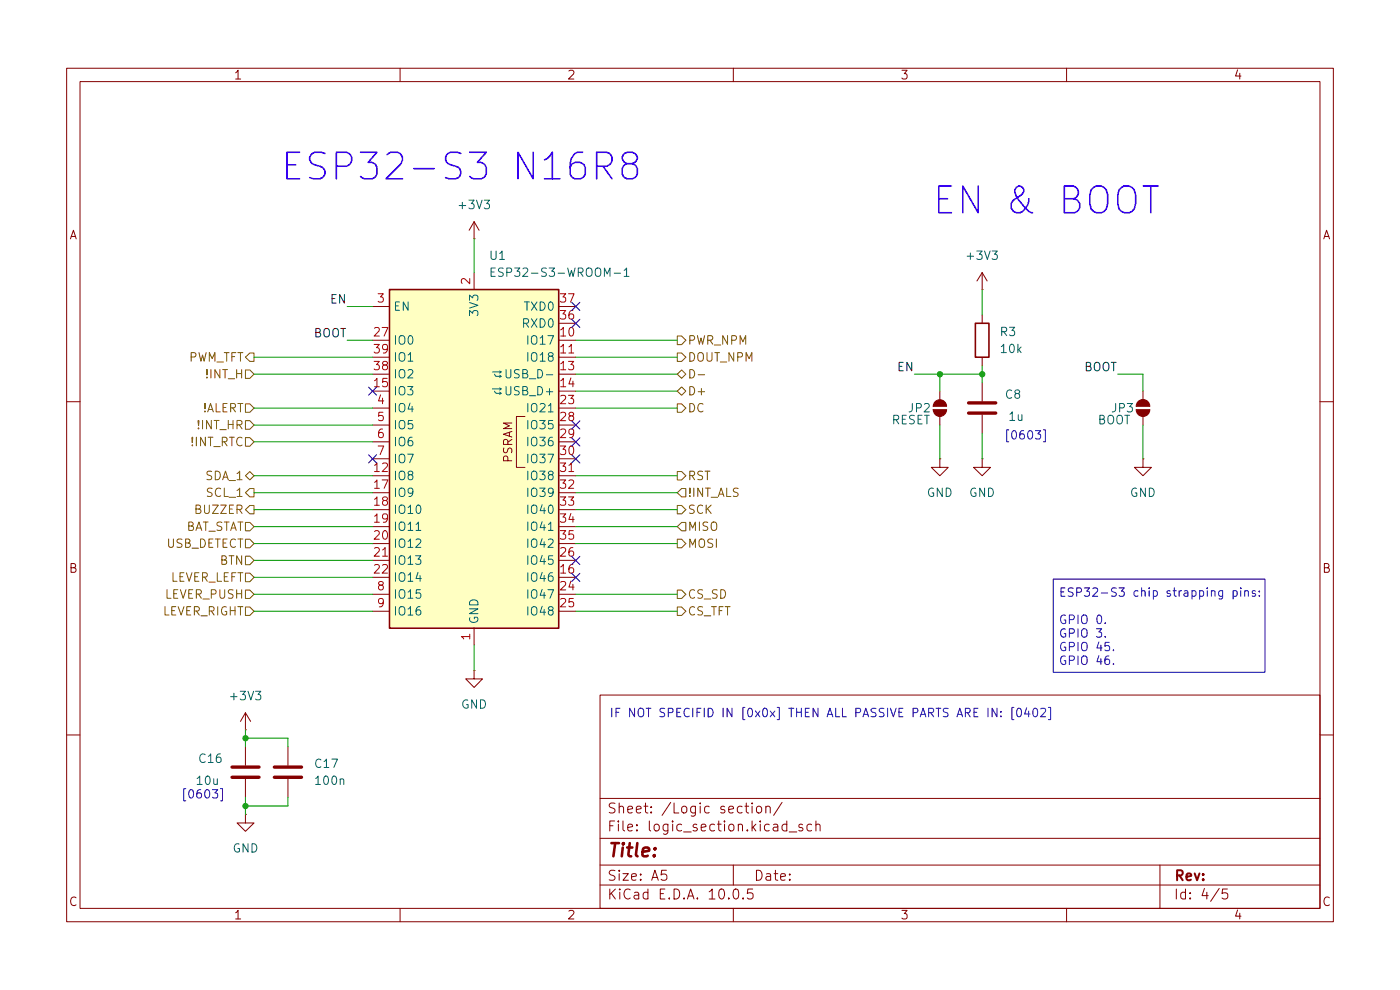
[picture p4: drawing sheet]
(kicad_sch
 (version 20260306)
 (generator "eeschema")
 (generator_version "10.0")
 (paper "A5")
 (lib_symbols
  (symbol "Device:C"
   (pin_numbers (hide yes))
   (pin_names
    (offset 0.254)) (exclude_from_sim no) (in_bom yes) (on_board yes)
   (in_pos_files yes)
   (duplicate_pin_numbers_are_jumpers no)
   (property "Reference" "C" (at 0.635 2.54 0) (show_name no) (do_not_autoplace no) (effects (font (size 1.27 1.27)) (justify left)))
   (property "Value" "C" (at 0.635 -2.54 0) (show_name no) (do_not_autoplace no) (effects (font (size 1.27 1.27)) (justify left)))
   (property "Footprint" "" (at 0.9652 -3.81 0) (show_name no) (do_not_autoplace no) (hide yes) (effects (font (size 1.27 1.27))))
   (property "Datasheet" "" (at 0 0 0) (show_name no) (do_not_autoplace no) (hide yes) (effects (font (size 1.27 1.27))))
   (property "Description" "Unpolarized capacitor" (at 0 0 0) (show_name no) (do_not_autoplace no) (hide yes) (effects (font (size 1.27 1.27))))
   (symbol "C_0_1"
    (polyline (pts (xy -2.032 0.762) (xy 2.032 0.762)) (stroke (width 0.508) (type default)) (fill (type none)))
    (polyline (pts (xy -2.032 -0.762) (xy 2.032 -0.762)) (stroke (width 0.508) (type default)) (fill (type none))))
   (symbol "C_1_1"
    (pin passive line (at 0 3.81 270) (length 2.794) (name "" (effects (font (size 1.27 1.27)))) (number "1" (effects (font (size 1.27 1.27)))))
    (pin passive line (at 0 -3.81 90) (length 2.794) (name "" (effects (font (size 1.27 1.27)))) (number "2" (effects (font (size 1.27 1.27))))))
   (embedded_fonts no))
  (symbol "Device:R"
   (pin_numbers (hide yes))
   (pin_names
    (offset 0)) (exclude_from_sim no) (in_bom yes) (on_board yes)
   (in_pos_files yes)
   (duplicate_pin_numbers_are_jumpers no)
   (property "Reference" "R" (at 2.032 0 90) (show_name no) (do_not_autoplace no) (effects (font (size 1.27 1.27))))
   (property "Value" "R" (at 0 0 90) (show_name no) (do_not_autoplace no) (effects (font (size 1.27 1.27))))
   (property "Footprint" "" (at -1.778 0 90) (show_name no) (do_not_autoplace no) (hide yes) (effects (font (size 1.27 1.27))))
   (property "Datasheet" "" (at 0 0 0) (show_name no) (do_not_autoplace no) (hide yes) (effects (font (size 1.27 1.27))))
   (property "Description" "Resistor" (at 0 0 0) (show_name no) (do_not_autoplace no) (hide yes) (effects (font (size 1.27 1.27))))
   (symbol "R_0_1"
    (rectangle (start -1.016 -2.54) (end 1.016 2.54) (stroke (width 0.254) (type default)) (fill (type none))))
   (symbol "R_1_1"
    (pin passive line (at 0 3.81 270) (length 1.27) (name "" (effects (font (size 1.27 1.27)))) (number "1" (effects (font (size 1.27 1.27)))))
    (pin passive line (at 0 -3.81 90) (length 1.27) (name "" (effects (font (size 1.27 1.27)))) (number "2" (effects (font (size 1.27 1.27))))))
   (embedded_fonts no))
  (symbol "Jumper:SolderJumper_2_Open"
   (pin_numbers (hide yes))
   (pin_names
    (offset 0) (hide yes)) (exclude_from_sim no) (in_bom no) (on_board yes)
   (in_pos_files yes)
   (duplicate_pin_numbers_are_jumpers no)
   (property "Reference" "JP2" (at 0 6.35 0) (show_name no) (do_not_autoplace no) (effects (font (size 1.27 1.27))))
   (property "Value" "RESET" (at 0 3.81 0) (show_name no) (do_not_autoplace no) (effects (font (size 1.27 1.27))))
   (property "Footprint" "Jumper:SolderJumper-2_P1.3mm_Open_TrianglePad1.0x1.5mm" (at 0 0 0) (show_name no) (do_not_autoplace no) (hide yes) (effects (font (size 1.27 1.27))))
   (property "Datasheet" "" (at 0 -7.62 0) (show_name no) (do_not_autoplace no) (hide yes) (effects (font (size 1.27 1.27))))
   (property "Description" "Solder Jumper, 2-pole, open" (at 0 -5.08 0) (show_name no) (do_not_autoplace no) (hide yes) (effects (font (size 1.27 1.27))))
   (symbol "SolderJumper_2_Open_0_1"
    (polyline (pts (xy -0.254 1.016) (xy -0.254 -1.016)) (stroke (width 0.1524) (type default)) (fill (type none)))
    (arc (start -0.254 -1.016) (mid -1.2656 0) (end -0.254 1.016) (stroke (width 0.1524) (type default)) (fill (type outline)))
    (arc (start 0.254 1.016) (mid 1.2656 0) (end 0.254 -1.016) (stroke (width 0.1524) (type default)) (fill (type outline)))
    (polyline (pts (xy 0.254 1.016) (xy 0.254 -1.016)) (stroke (width 0.1524) (type default)) (fill (type none))))
   (symbol "SolderJumper_2_Open_1_1"
    (pin passive line (at -2.54 0 0) (length 1.27) (name "A" (effects (font (size 1.27 1.27)))) (number "1" (effects (font (size 1.27 1.27)))))
    (pin passive line (at 2.54 0 180) (length 1.27) (name "B" (effects (font (size 1.27 1.27)))) (number "2" (effects (font (size 1.27 1.27))))))
   (embedded_fonts no))
  (symbol "RF_Module:ESP32-S3-WROOM-1" (exclude_from_sim no) (in_bom yes) (on_board yes)
   (in_pos_files yes)
   (duplicate_pin_numbers_are_jumpers no)
   (property "Reference" "U" (at -12.7 26.67 0) (show_name no) (do_not_autoplace no) (effects (font (size 1.27 1.27))))
   (property "Value" "ESP32-S3-WROOM-1" (at 12.7 26.67 0) (show_name no) (do_not_autoplace no) (effects (font (size 1.27 1.27))))
   (property "Footprint" "RF_Module:ESP32-S3-WROOM-1" (at 0 2.54 0) (show_name no) (do_not_autoplace no) (hide yes) (effects (font (size 1.27 1.27))))
   (property "Datasheet" "https://www.espressif.com/sites/default/files/documentation/esp32-s3-wroom-1_wroom-1u_datasheet_en.pdf" (at 0 0 0) (show_name no) (do_not_autoplace no) (hide yes) (effects (font (size 1.27 1.27))))
   (property "Description" "RF Module, ESP32-S3 SoC, Wi-Fi 802.11b/g/n, Bluetooth, BLE, 32-bit, 3.3V, onboard antenna, SMD" (at 0 0 0) (show_name no) (do_not_autoplace no) (hide yes) (effects (font (size 1.27 1.27))))
   (symbol "ESP32-S3-WROOM-1_0_0"
    (rectangle (start -12.7 25.4) (end 12.7 -25.4) (stroke (width 0.254) (type default)) (fill (type background)))
    (text "PSRAM" (at 5.08 2.54 900) (effects (font (size 1.27 1.27)))))
   (symbol "ESP32-S3-WROOM-1_0_1"
    (polyline (pts (xy 7.62 -1.27) (xy 6.35 -1.27) (xy 6.35 6.35) (xy 7.62 6.35)) (stroke (width 0) (type default)) (fill (type none))))
   (symbol "ESP32-S3-WROOM-1_1_1"
    (pin power_in line (at 0 -27.94 90) (length 2.54) (name "GND" (effects (font (size 1.27 1.27)))) (number "1" (effects (font (size 1.27 1.27)))))
    (pin power_in line (at 0 27.94 270) (length 2.54) (name "3V3" (effects (font (size 1.27 1.27)))) (number "2" (effects (font (size 1.27 1.27)))))
    (pin input line (at -15.24 22.86 0) (length 2.54) (name "EN" (effects (font (size 1.27 1.27)))) (number "3" (effects (font (size 1.27 1.27)))))
    (pin bidirectional line (at -15.24 7.62 0) (length 2.54) (name "IO4" (effects (font (size 1.27 1.27)))) (number "4" (effects (font (size 1.27 1.27)))))
    (pin bidirectional line (at -15.24 5.08 0) (length 2.54) (name "IO5" (effects (font (size 1.27 1.27)))) (number "5" (effects (font (size 1.27 1.27)))))
    (pin bidirectional line (at -15.24 2.54 0) (length 2.54) (name "IO6" (effects (font (size 1.27 1.27)))) (number "6" (effects (font (size 1.27 1.27)))))
    (pin bidirectional line (at -15.24 0 0) (length 2.54) (name "IO7" (effects (font (size 1.27 1.27)))) (number "7" (effects (font (size 1.27 1.27)))))
    (pin bidirectional line (at -15.24 -20.32 0) (length 2.54) (name "IO15" (effects (font (size 1.27 1.27)))) (number "8" (effects (font (size 1.27 1.27)))))
    (pin bidirectional line (at -15.24 -22.86 0) (length 2.54) (name "IO16" (effects (font (size 1.27 1.27)))) (number "9" (effects (font (size 1.27 1.27)))))
    (pin bidirectional line (at 15.24 17.78 180) (length 2.54) (name "IO17" (effects (font (size 1.27 1.27)))) (number "10" (effects (font (size 1.27 1.27)))))
    (pin bidirectional line (at 15.24 15.24 180) (length 2.54) (name "IO18" (effects (font (size 1.27 1.27)))) (number "11" (effects (font (size 1.27 1.27)))))
    (pin bidirectional line (at -15.24 -2.54 0) (length 2.54) (name "IO8" (effects (font (size 1.27 1.27)))) (number "12" (effects (font (size 1.27 1.27)))))
    (pin bidirectional line (at 15.24 12.7 180) (length 2.54) (name "USB_D-" (effects (font (size 1.27 1.27)))) (number "13" (effects (font (size 1.27 1.27))))
    (alternate "IO19" bidirectional line))
    (pin bidirectional line (at 15.24 10.16 180) (length 2.54) (name "USB_D+" (effects (font (size 1.27 1.27)))) (number "14" (effects (font (size 1.27 1.27))))
    (alternate "IO20" bidirectional line))
    (pin bidirectional line (at -15.24 10.16 0) (length 2.54) (name "IO3" (effects (font (size 1.27 1.27)))) (number "15" (effects (font (size 1.27 1.27)))))
    (pin bidirectional line (at 15.24 -17.78 180) (length 2.54) (name "IO46" (effects (font (size 1.27 1.27)))) (number "16" (effects (font (size 1.27 1.27)))))
    (pin bidirectional line (at -15.24 -5.08 0) (length 2.54) (name "IO9" (effects (font (size 1.27 1.27)))) (number "17" (effects (font (size 1.27 1.27)))))
    (pin bidirectional line (at -15.24 -7.62 0) (length 2.54) (name "IO10" (effects (font (size 1.27 1.27)))) (number "18" (effects (font (size 1.27 1.27)))))
    (pin bidirectional line (at -15.24 -10.16 0) (length 2.54) (name "IO11" (effects (font (size 1.27 1.27)))) (number "19" (effects (font (size 1.27 1.27)))))
    (pin bidirectional line (at -15.24 -12.7 0) (length 2.54) (name "IO12" (effects (font (size 1.27 1.27)))) (number "20" (effects (font (size 1.27 1.27)))))
    (pin bidirectional line (at -15.24 -15.24 0) (length 2.54) (name "IO13" (effects (font (size 1.27 1.27)))) (number "21" (effects (font (size 1.27 1.27)))))
    (pin bidirectional line (at -15.24 -17.78 0) (length 2.54) (name "IO14" (effects (font (size 1.27 1.27)))) (number "22" (effects (font (size 1.27 1.27)))))
    (pin bidirectional line (at 15.24 7.62 180) (length 2.54) (name "IO21" (effects (font (size 1.27 1.27)))) (number "23" (effects (font (size 1.27 1.27)))))
    (pin bidirectional line (at 15.24 -20.32 180) (length 2.54) (name "IO47" (effects (font (size 1.27 1.27)))) (number "24" (effects (font (size 1.27 1.27)))))
    (pin bidirectional line (at 15.24 -22.86 180) (length 2.54) (name "IO48" (effects (font (size 1.27 1.27)))) (number "25" (effects (font (size 1.27 1.27)))))
    (pin bidirectional line (at 15.24 -15.24 180) (length 2.54) (name "IO45" (effects (font (size 1.27 1.27)))) (number "26" (effects (font (size 1.27 1.27)))))
    (pin bidirectional line (at -15.24 17.78 0) (length 2.54) (name "IO0" (effects (font (size 1.27 1.27)))) (number "27" (effects (font (size 1.27 1.27)))))
    (pin bidirectional line (at 15.24 5.08 180) (length 2.54) (name "IO35" (effects (font (size 1.27 1.27)))) (number "28" (effects (font (size 1.27 1.27)))))
    (pin bidirectional line (at 15.24 2.54 180) (length 2.54) (name "IO36" (effects (font (size 1.27 1.27)))) (number "29" (effects (font (size 1.27 1.27)))))
    (pin bidirectional line (at 15.24 0 180) (length 2.54) (name "IO37" (effects (font (size 1.27 1.27)))) (number "30" (effects (font (size 1.27 1.27)))))
    (pin bidirectional line (at 15.24 -2.54 180) (length 2.54) (name "IO38" (effects (font (size 1.27 1.27)))) (number "31" (effects (font (size 1.27 1.27)))))
    (pin bidirectional line (at 15.24 -5.08 180) (length 2.54) (name "IO39" (effects (font (size 1.27 1.27)))) (number "32" (effects (font (size 1.27 1.27)))))
    (pin bidirectional line (at 15.24 -7.62 180) (length 2.54) (name "IO40" (effects (font (size 1.27 1.27)))) (number "33" (effects (font (size 1.27 1.27)))))
    (pin bidirectional line (at 15.24 -10.16 180) (length 2.54) (name "IO41" (effects (font (size 1.27 1.27)))) (number "34" (effects (font (size 1.27 1.27)))))
    (pin bidirectional line (at 15.24 -12.7 180) (length 2.54) (name "IO42" (effects (font (size 1.27 1.27)))) (number "35" (effects (font (size 1.27 1.27)))))
    (pin bidirectional line (at 15.24 20.32 180) (length 2.54) (name "RXD0" (effects (font (size 1.27 1.27)))) (number "36" (effects (font (size 1.27 1.27)))))
    (pin bidirectional line (at 15.24 22.86 180) (length 2.54) (name "TXD0" (effects (font (size 1.27 1.27)))) (number "37" (effects (font (size 1.27 1.27)))))
    (pin bidirectional line (at -15.24 12.7 0) (length 2.54) (name "IO2" (effects (font (size 1.27 1.27)))) (number "38" (effects (font (size 1.27 1.27)))))
    (pin bidirectional line (at -15.24 15.24 0) (length 2.54) (name "IO1" (effects (font (size 1.27 1.27)))) (number "39" (effects (font (size 1.27 1.27)))))
    (pin passive line (at 0 -27.94 90) (length 2.54) (hide yes) (name "GND" (effects (font (size 1.27 1.27)))) (number "40" (effects (font (size 1.27 1.27)))))
    (pin passive line (at 0 -27.94 90) (length 2.54) (hide yes) (name "GND" (effects (font (size 1.27 1.27)))) (number "41" (effects (font (size 1.27 1.27))))))
   (embedded_fonts no))
  (symbol "power:+3V3"
   (power global)
   (pin_numbers (hide yes))
   (pin_names
    (offset 0) (hide yes)) (exclude_from_sim no) (in_bom yes) (on_board yes)
   (in_pos_files yes)
   (duplicate_pin_numbers_are_jumpers no)
   (property "Reference" "#PWR" (at 0 -3.81 0) (show_name no) (do_not_autoplace no) (hide yes) (effects (font (size 1.27 1.27))))
   (property "Value" "+3V3" (at 0 3.556 0) (show_name no) (do_not_autoplace no) (effects (font (size 1.27 1.27))))
   (property "Footprint" "" (at 0 0 0) (show_name no) (do_not_autoplace no) (hide yes) (effects (font (size 1.27 1.27))))
   (property "Datasheet" "" (at 0 0 0) (show_name no) (do_not_autoplace no) (hide yes) (effects (font (size 1.27 1.27))))
   (property "Description" "Power symbol creates a global label with name \"+3V3\"" (at 0 0 0) (show_name no) (do_not_autoplace no) (hide yes) (effects (font (size 1.27 1.27))))
   (symbol "+3V3_0_1"
    (polyline (pts (xy -0.762 1.27) (xy 0 2.54)) (stroke (width 0) (type default)) (fill (type none)))
    (polyline (pts (xy 0 2.54) (xy 0.762 1.27)) (stroke (width 0) (type default)) (fill (type none)))
    (polyline (pts (xy 0 0) (xy 0 2.54)) (stroke (width 0) (type default)) (fill (type none))))
   (symbol "+3V3_1_1"
    (pin power_in line (at 0 0 90) (length 0) (name "" (effects (font (size 1.27 1.27)))) (number "1" (effects (font (size 1.27 1.27))))))
   (embedded_fonts no))
  (symbol "power:GND"
   (power global)
   (pin_numbers (hide yes))
   (pin_names
    (offset 0) (hide yes)) (exclude_from_sim no) (in_bom yes) (on_board yes)
   (in_pos_files yes)
   (duplicate_pin_numbers_are_jumpers no)
   (property "Reference" "#PWR" (at 0 -6.35 0) (show_name no) (do_not_autoplace no) (hide yes) (effects (font (size 1.27 1.27))))
   (property "Value" "GND" (at 0 -3.81 0) (show_name no) (do_not_autoplace no) (effects (font (size 1.27 1.27))))
   (property "Footprint" "" (at 0 0 0) (show_name no) (do_not_autoplace no) (hide yes) (effects (font (size 1.27 1.27))))
   (property "Datasheet" "" (at 0 0 0) (show_name no) (do_not_autoplace no) (hide yes) (effects (font (size 1.27 1.27))))
   (property "Description" "Power symbol creates a global label with name \"GND\" , ground" (at 0 0 0) (show_name no) (do_not_autoplace no) (hide yes) (effects (font (size 1.27 1.27))))
   (symbol "GND_0_1"
    (polyline (pts (xy 0 0) (xy 0 -1.27) (xy 1.27 -1.27) (xy 0 -2.54) (xy -1.27 -1.27) (xy 0 -1.27)) (stroke (width 0) (type default)) (fill (type none))))
   (symbol "GND_1_1"
    (pin power_in line (at 0 0 270) (length 0) (name "" (effects (font (size 1.27 1.27)))) (number "1" (effects (font (size 1.27 1.27))))))
   (embedded_fonts no)))
 (rectangle
  (start 157.988 86.614)
  (end 189.738 100.584)
  (stroke (width 0) (type solid))
  (fill (type none)))
 (text "IF NOT SPECIFID IN [0x0x] THEN ALL PASSIVE PARTS ARE IN: [0402]"
  (exclude_from_sim no)
  (at 124.714 106.934 0)
  (effects (font (size 1.27 1.27))))
 (text "[0603]"
  (exclude_from_sim no)
  (at 153.924 65.278 0)
  (effects (font (size 1.27 1.27))))
 (text "ESP32-S3 chip strapping pins:\n\nGPIO 0.\nGPIO 3.\nGPIO 45.\nGPIO 46."
  (exclude_from_sim no)
  (at 158.75 93.98 0)
  (effects (font (size 1.27 1.27)) (justify left)))
 (text "[0603]"
  (exclude_from_sim no)
  (at 30.48 119.126 0)
  (effects (font (size 1.27 1.27))))
 (junction
  (at 36.83 120.65)
  (diameter 0)
  (color 0 0 0 0))
 (junction
  (at 36.83 110.49)
  (diameter 0)
  (color 0 0 0 0))
 (junction
  (at 140.97 55.88)
  (diameter 0)
  (color 0 0 0 0))
 (junction
  (at 147.32 55.88)
  (diameter 0)
  (color 0 0 0 0))
 (no_connect
  (at 86.36 66.04))
 (no_connect
  (at 86.36 68.58))
 (no_connect
  (at 86.36 48.26))
 (no_connect
  (at 55.88 58.42))
 (no_connect
  (at 86.36 86.36))
 (no_connect
  (at 86.36 63.5))
 (no_connect
  (at 86.36 45.72))
 (no_connect
  (at 86.36 83.82))
 (no_connect
  (at 55.88 68.58))
 (wire
  (pts (xy 43.18 120.65) (xy 43.18 119.38))
  (stroke (width 0) (type default)))
 (wire
  (pts (xy 140.97 63.5) (xy 140.97 68.58))
  (stroke (width 0) (type default)))
 (wire
  (pts (xy 71.12 35.56) (xy 71.12 40.64))
  (stroke (width 0) (type default)))
 (wire
  (pts (xy 38.1 83.82) (xy 55.88 83.82))
  (stroke (width 0) (type default)))
 (wire
  (pts (xy 171.45 55.88) (xy 171.45 58.42))
  (stroke (width 0) (type default)))
 (wire
  (pts (xy 86.36 73.66) (xy 101.6 73.66))
  (stroke (width 0) (type default)))
 (wire
  (pts (xy 52.07 50.8) (xy 55.88 50.8))
  (stroke (width 0) (type default)))
 (wire
  (pts (xy 167.64 55.88) (xy 171.45 55.88))
  (stroke (width 0) (type default)))
 (wire
  (pts (xy 36.83 120.65) (xy 43.18 120.65))
  (stroke (width 0) (type default)))
 (wire
  (pts (xy 86.36 71.12) (xy 101.6 71.12))
  (stroke (width 0) (type default)))
 (wire
  (pts (xy 38.1 88.9) (xy 55.88 88.9))
  (stroke (width 0) (type default)))
 (wire
  (pts (xy 71.12 96.52) (xy 71.12 100.33))
  (stroke (width 0) (type default)))
 (wire
  (pts (xy 86.36 50.8) (xy 101.6 50.8))
  (stroke (width 0) (type default)))
 (wire
  (pts (xy 36.83 120.65) (xy 36.83 121.92))
  (stroke (width 0) (type default)))
 (wire
  (pts (xy 36.83 110.49) (xy 36.83 111.76))
  (stroke (width 0) (type default)))
 (wire
  (pts (xy 38.1 60.96) (xy 55.88 60.96))
  (stroke (width 0) (type default)))
 (wire
  (pts (xy 38.1 91.44) (xy 55.88 91.44))
  (stroke (width 0) (type default)))
 (wire
  (pts (xy 86.36 55.88) (xy 101.6 55.88))
  (stroke (width 0) (type default)))
 (wire
  (pts (xy 147.32 43.18) (xy 147.32 46.99))
  (stroke (width 0) (type default)))
 (wire
  (pts (xy 38.1 81.28) (xy 55.88 81.28))
  (stroke (width 0) (type default)))
 (wire
  (pts (xy 137.16 55.88) (xy 140.97 55.88))
  (stroke (width 0) (type default)))
 (wire
  (pts (xy 86.36 76.2) (xy 101.6 76.2))
  (stroke (width 0) (type default)))
 (wire
  (pts (xy 171.45 63.5) (xy 171.45 68.58))
  (stroke (width 0) (type default)))
 (wire
  (pts (xy 36.83 109.22) (xy 36.83 110.49))
  (stroke (width 0) (type default)))
 (wire
  (pts (xy 86.36 53.34) (xy 101.6 53.34))
  (stroke (width 0) (type default)))
 (wire
  (pts (xy 140.97 55.88) (xy 140.97 58.42))
  (stroke (width 0) (type default)))
 (wire
  (pts (xy 38.1 86.36) (xy 55.88 86.36))
  (stroke (width 0) (type default)))
 (wire
  (pts (xy 38.1 73.66) (xy 55.88 73.66))
  (stroke (width 0) (type default)))
 (wire
  (pts (xy 86.36 60.96) (xy 101.6 60.96))
  (stroke (width 0) (type default)))
 (wire
  (pts (xy 36.83 110.49) (xy 43.18 110.49))
  (stroke (width 0) (type default)))
 (wire
  (pts (xy 147.32 54.61) (xy 147.32 55.88))
  (stroke (width 0) (type default)))
 (wire
  (pts (xy 52.07 45.72) (xy 55.88 45.72))
  (stroke (width 0) (type default)))
 (wire
  (pts (xy 140.97 55.88) (xy 147.32 55.88))
  (stroke (width 0) (type default)))
 (wire
  (pts (xy 38.1 71.12) (xy 55.88 71.12))
  (stroke (width 0) (type default)))
 (wire
  (pts (xy 86.36 88.9) (xy 101.6 88.9))
  (stroke (width 0) (type default)))
 (wire
  (pts (xy 86.36 78.74) (xy 101.6 78.74))
  (stroke (width 0) (type default)))
 (wire
  (pts (xy 147.32 64.77) (xy 147.32 68.58))
  (stroke (width 0) (type default)))
 (wire
  (pts (xy 38.1 55.88) (xy 55.88 55.88))
  (stroke (width 0) (type default)))
 (wire
  (pts (xy 43.18 110.49) (xy 43.18 111.76))
  (stroke (width 0) (type default)))
 (wire
  (pts (xy 36.83 119.38) (xy 36.83 120.65))
  (stroke (width 0) (type default)))
 (wire
  (pts (xy 55.88 53.34) (xy 38.1 53.34))
  (stroke (width 0) (type default)))
 (wire
  (pts (xy 86.36 91.44) (xy 101.6 91.44))
  (stroke (width 0) (type default)))
 (wire
  (pts (xy 38.1 66.04) (xy 55.88 66.04))
  (stroke (width 0) (type default)))
 (wire
  (pts (xy 38.1 76.2) (xy 55.88 76.2))
  (stroke (width 0) (type default)))
 (wire
  (pts (xy 86.36 58.42) (xy 101.6 58.42))
  (stroke (width 0) (type default)))
 (wire
  (pts (xy 147.32 55.88) (xy 147.32 57.15))
  (stroke (width 0) (type default)))
 (wire
  (pts (xy 86.36 81.28) (xy 101.6 81.28))
  (stroke (width 0) (type default)))
 (wire
  (pts (xy 38.1 63.5) (xy 55.88 63.5))
  (stroke (width 0) (type default)))
 (wire
  (pts (xy 38.1 78.74) (xy 55.88 78.74))
  (stroke (width 0) (type default)))
 (label "EN"
  (at 52.07 45.72 180)
  (effects (font (size 1.27 1.27)) (justify right bottom)))
 (label "EN"
  (at 137.16 55.88 180)
  (effects (font (size 1.27 1.27)) (justify right bottom)))
 (label "ESP32-S3 N16R8"
  (at 41.91 27.94 0)
  (effects (font (size 4 4) (thickness 0.254)
    (bold yes) (color 64 0 255 1)) (justify left bottom)))
 (label "EN & BOOT"
  (at 139.7 33.02 0)
  (effects (font (size 4 4) (thickness 0.254)
    (bold yes) (color 64 0 255 1)) (justify left bottom)))
 (label "BOOT"
  (at 167.64 55.88 180)
  (effects (font (size 1.27 1.27)) (justify right bottom)))
 (label "BOOT"
  (at 52.07 50.8 180)
  (effects (font (size 1.27 1.27)) (justify right bottom)))
 (hierarchical_label "DC"
  (shape output)
  (at 101.6 60.96 0)
  (effects (font (size 1.27 1.27)) (justify left)))
 (hierarchical_label "USB_DETECT"
  (shape input)
  (at 38.1 81.28 180)
  (effects (font (size 1.27 1.27)) (justify right)))
 (hierarchical_label "!INT_RTC"
  (shape input)
  (at 38.1 66.04 180)
  (effects (font (size 1.27 1.27)) (justify right)))
 (hierarchical_label "D-"
  (shape bidirectional)
  (at 101.6 55.88 0)
  (effects (font (size 1.27 1.27)) (justify left)))
 (hierarchical_label "LEVER_PUSH"
  (shape input)
  (at 38.1 88.9 180)
  (effects (font (size 1.27 1.27)) (justify right)))
 (hierarchical_label "MOSI"
  (shape output)
  (at 101.6 81.28 0)
  (effects (font (size 1.27 1.27)) (justify left)))
 (hierarchical_label "PWR_NPM"
  (shape output)
  (at 101.6 50.8 0)
  (effects (font (size 1.27 1.27)) (justify left)))
 (hierarchical_label "!INT_HR"
  (shape input)
  (at 38.1 63.5 180)
  (effects (font (size 1.27 1.27)) (justify right)))
 (hierarchical_label "!INT_ALS"
  (shape input)
  (at 101.6 73.66 0)
  (effects (font (size 1.27 1.27)) (justify left)))
 (hierarchical_label "BAT_STAT"
  (shape input)
  (at 38.1 78.74 180)
  (effects (font (size 1.27 1.27)) (justify right)))
 (hierarchical_label "!ALERT"
  (shape input)
  (at 38.1 60.96 180)
  (effects (font (size 1.27 1.27)) (justify right)))
 (hierarchical_label "SDA_1"
  (shape bidirectional)
  (at 38.1 71.12 180)
  (effects (font (size 1.27 1.27)) (justify right)))
 (hierarchical_label "CS_TFT"
  (shape output)
  (at 101.6 91.44 0)
  (effects (font (size 1.27 1.27)) (justify left)))
 (hierarchical_label "DOUT_NPM"
  (shape output)
  (at 101.6 53.34 0)
  (effects (font (size 1.27 1.27)) (justify left)))
 (hierarchical_label "!INT_H"
  (shape input)
  (at 38.1 55.88 180)
  (effects (font (size 1.27 1.27)) (justify right)))
 (hierarchical_label "SCL_1"
  (shape output)
  (at 38.1 73.66 180)
  (effects (font (size 1.27 1.27)) (justify right)))
 (hierarchical_label "D+"
  (shape bidirectional)
  (at 101.6 58.42 0)
  (effects (font (size 1.27 1.27)) (justify left)))
 (hierarchical_label "CS_SD"
  (shape output)
  (at 101.6 88.9 0)
  (effects (font (size 1.27 1.27)) (justify left)))
 (hierarchical_label "BTN"
  (shape input)
  (at 38.1 83.82 180)
  (effects (font (size 1.27 1.27)) (justify right)))
 (hierarchical_label "LEVER_RIGHT"
  (shape input)
  (at 38.1 91.44 180)
  (effects (font (size 1.27 1.27)) (justify right)))
 (hierarchical_label "MISO"
  (shape input)
  (at 101.6 78.74 0)
  (effects (font (size 1.27 1.27)) (justify left)))
 (hierarchical_label "RST"
  (shape output)
  (at 101.6 71.12 0)
  (effects (font (size 1.27 1.27)) (justify left)))
 (hierarchical_label "LEVER_LEFT"
  (shape input)
  (at 38.1 86.36 180)
  (effects (font (size 1.27 1.27)) (justify right)))
 (hierarchical_label "PWM_TFT"
  (shape output)
  (at 38.1 53.34 180)
  (effects (font (size 1.27 1.27)) (justify right)))
 (hierarchical_label "BUZZER"
  (shape output)
  (at 38.1 76.2 180)
  (effects (font (size 1.27 1.27)) (justify right)))
 (hierarchical_label "SCK"
  (shape output)
  (at 101.6 76.2 0)
  (effects (font (size 1.27 1.27)) (justify left)))
 (symbol
  (lib_id "Jumper:SolderJumper_2_Open")
  (at 171.45 60.96 90)
  (mirror x)
  (unit 1)
  (body_style 1)
  (exclude_from_sim no)
  (in_bom no)
  (on_board yes)
  (in_pos_files yes)
  (dnp no)
  (property "Reference" "JP3" (at 168.402 60.96 90) (show_name no) (do_not_autoplace no) (effects (font (size 1.27 1.27))))
  (property "Value" "BOOT" (at 167.132 62.738 90) (show_name no) (do_not_autoplace no) (effects (font (size 1.27 1.27))))
  (property "Footprint" "Jumper:SolderJumper-2_P1.3mm_Open_TrianglePad1.0x1.5mm" (at 171.45 60.96 0) (hide yes) (show_name no) (do_not_autoplace no) (effects (font (size 1.27 1.27))))
  (property "Datasheet" "" (at 179.07 60.96 0) (hide yes) (show_name no) (do_not_autoplace no) (effects (font (size 1.27 1.27))))
  (property "Description" "Solder Jumper, 2-pole, open" (at 176.53 60.96 0) (hide yes) (show_name no) (do_not_autoplace no) (effects (font (size 1.27 1.27))))
  (pin "2")
  (pin "1"))
 (symbol
  (lib_id "power:GND")
  (at 171.45 68.58 0)
  (unit 1)
  (body_style 1)
  (exclude_from_sim no)
  (in_bom yes)
  (on_board yes)
  (in_pos_files yes)
  (dnp no)
  (fields_autoplaced yes)
  (property "Reference" "#PWR0136" (at 171.45 74.93 0) (hide yes) (show_name no) (do_not_autoplace no) (effects (font (size 1.27 1.27))))
  (property "Value" "GND" (at 171.45 73.66 0) (show_name no) (do_not_autoplace no) (effects (font (size 1.27 1.27))))
  (property "Footprint" "" (at 171.45 68.58 0) (hide yes) (show_name no) (do_not_autoplace no) (effects (font (size 1.27 1.27))))
  (property "Datasheet" "" (at 171.45 68.58 0) (hide yes) (show_name no) (do_not_autoplace no) (effects (font (size 1.27 1.27))))
  (property "Description" "Power symbol creates a global label with name \"GND\" , ground" (at 171.45 68.58 0) (hide yes) (show_name no) (do_not_autoplace no) (effects (font (size 1.27 1.27))))
  (pin "1"))
 (symbol
  (lib_id "power:GND")
  (at 71.12 100.33 0)
  (unit 1)
  (body_style 1)
  (exclude_from_sim no)
  (in_bom yes)
  (on_board yes)
  (in_pos_files yes)
  (dnp no)
  (fields_autoplaced yes)
  (property "Reference" "#PWR01" (at 71.12 106.68 0) (hide yes) (show_name no) (do_not_autoplace no) (effects (font (size 1.27 1.27))))
  (property "Value" "GND" (at 71.12 105.41 0) (show_name no) (do_not_autoplace no) (effects (font (size 1.27 1.27))))
  (property "Footprint" "" (at 71.12 100.33 0) (hide yes) (show_name no) (do_not_autoplace no) (effects (font (size 1.27 1.27))))
  (property "Datasheet" "" (at 71.12 100.33 0) (hide yes) (show_name no) (do_not_autoplace no) (effects (font (size 1.27 1.27))))
  (property "Description" "Power symbol creates a global label with name \"GND\" , ground" (at 71.12 100.33 0) (hide yes) (show_name no) (do_not_autoplace no) (effects (font (size 1.27 1.27))))
  (pin "1"))
 (symbol
  (lib_id "power:GND")
  (at 36.83 121.92 0)
  (unit 1)
  (body_style 1)
  (exclude_from_sim no)
  (in_bom yes)
  (on_board yes)
  (in_pos_files yes)
  (dnp no)
  (fields_autoplaced yes)
  (property "Reference" "#PWR0116" (at 36.83 128.27 0) (hide yes) (show_name no) (do_not_autoplace no) (effects (font (size 1.27 1.27))))
  (property "Value" "GND" (at 36.83 127 0) (show_name no) (do_not_autoplace no) (effects (font (size 1.27 1.27))))
  (property "Footprint" "" (at 36.83 121.92 0) (hide yes) (show_name no) (do_not_autoplace no) (effects (font (size 1.27 1.27))))
  (property "Datasheet" "" (at 36.83 121.92 0) (hide yes) (show_name no) (do_not_autoplace no) (effects (font (size 1.27 1.27))))
  (property "Description" "Power symbol creates a global label with name \"GND\" , ground" (at 36.83 121.92 0) (hide yes) (show_name no) (do_not_autoplace no) (effects (font (size 1.27 1.27))))
  (pin "1"))
 (symbol
  (lib_id "power:GND")
  (at 140.97 68.58 0)
  (unit 1)
  (body_style 1)
  (exclude_from_sim no)
  (in_bom yes)
  (on_board yes)
  (in_pos_files yes)
  (dnp no)
  (fields_autoplaced yes)
  (property "Reference" "#PWR0112" (at 140.97 74.93 0) (hide yes) (show_name no) (do_not_autoplace no) (effects (font (size 1.27 1.27))))
  (property "Value" "GND" (at 140.97 73.66 0) (show_name no) (do_not_autoplace no) (effects (font (size 1.27 1.27))))
  (property "Footprint" "" (at 140.97 68.58 0) (hide yes) (show_name no) (do_not_autoplace no) (effects (font (size 1.27 1.27))))
  (property "Datasheet" "" (at 140.97 68.58 0) (hide yes) (show_name no) (do_not_autoplace no) (effects (font (size 1.27 1.27))))
  (property "Description" "Power symbol creates a global label with name \"GND\" , ground" (at 140.97 68.58 0) (hide yes) (show_name no) (do_not_autoplace no) (effects (font (size 1.27 1.27))))
  (pin "1"))
 (symbol
  (lib_id "Jumper:SolderJumper_2_Open")
  (at 140.97 60.96 90)
  (mirror x)
  (unit 1)
  (body_style 1)
  (exclude_from_sim no)
  (in_bom no)
  (on_board yes)
  (in_pos_files yes)
  (dnp no)
  (property "Reference" "JP2" (at 137.922 60.96 90) (show_name no) (do_not_autoplace no) (effects (font (size 1.27 1.27))))
  (property "Value" "RESET" (at 136.652 62.738 90) (show_name no) (do_not_autoplace no) (effects (font (size 1.27 1.27))))
  (property "Footprint" "Jumper:SolderJumper-2_P1.3mm_Open_TrianglePad1.0x1.5mm" (at 140.97 60.96 0) (hide yes) (show_name no) (do_not_autoplace no) (effects (font (size 1.27 1.27))))
  (property "Datasheet" "" (at 148.59 60.96 0) (hide yes) (show_name no) (do_not_autoplace no) (effects (font (size 1.27 1.27))))
  (property "Description" "Solder Jumper, 2-pole, open" (at 146.05 60.96 0) (hide yes) (show_name no) (do_not_autoplace no) (effects (font (size 1.27 1.27))))
  (pin "2")
  (pin "1"))
 (symbol
  (lib_id "Device:C")
  (at 43.18 115.57 0)
  (unit 1)
  (body_style 1)
  (exclude_from_sim no)
  (in_bom yes)
  (on_board yes)
  (in_pos_files yes)
  (dnp no)
  (fields_autoplaced yes)
  (property "Reference" "C17" (at 46.99 114.2999 0) (show_name no) (do_not_autoplace no) (effects (font (size 1.27 1.27)) (justify left)))
  (property "Value" "100n" (at 46.99 116.8399 0) (show_name no) (do_not_autoplace no) (effects (font (size 1.27 1.27)) (justify left)))
  (property "Footprint" "Capacitor_SMD:C_0402_1005Metric" (at 44.1452 119.38 0) (hide yes) (show_name no) (do_not_autoplace no) (effects (font (size 1.27 1.27))))
  (property "Datasheet" "" (at 43.18 115.57 0) (hide yes) (show_name no) (do_not_autoplace no) (effects (font (size 1.27 1.27))))
  (property "Description" "Unpolarized capacitor" (at 43.18 115.57 0) (hide yes) (show_name no) (do_not_autoplace no) (effects (font (size 1.27 1.27))))
  (pin "1")
  (pin "2"))
 (symbol
  (lib_id "Device:R")
  (at 147.32 50.8 0)
  (unit 1)
  (body_style 1)
  (exclude_from_sim no)
  (in_bom yes)
  (on_board yes)
  (in_pos_files yes)
  (dnp no)
  (fields_autoplaced yes)
  (property "Reference" "R3" (at 149.86 49.5299 0) (show_name no) (do_not_autoplace no) (effects (font (size 1.27 1.27)) (justify left)))
  (property "Value" "10k" (at 149.86 52.0699 0) (show_name no) (do_not_autoplace no) (effects (font (size 1.27 1.27)) (justify left)))
  (property "Footprint" "Resistor_SMD:R_0402_1005Metric" (at 145.542 50.8 90) (hide yes) (show_name no) (do_not_autoplace no) (effects (font (size 1.27 1.27))))
  (property "Datasheet" "" (at 147.32 50.8 0) (hide yes) (show_name no) (do_not_autoplace no) (effects (font (size 1.27 1.27))))
  (property "Description" "Resistor" (at 147.32 50.8 0) (hide yes) (show_name no) (do_not_autoplace no) (effects (font (size 1.27 1.27))))
  (pin "1")
  (pin "2"))
 (symbol
  (lib_id "Device:C")
  (at 36.83 115.57 0)
  (mirror y)
  (unit 1)
  (body_style 1)
  (exclude_from_sim no)
  (in_bom yes)
  (on_board yes)
  (in_pos_files yes)
  (dnp no)
  (property "Reference" "C16" (at 33.528 113.538 0) (show_name no) (do_not_autoplace no) (effects (font (size 1.27 1.27)) (justify left)))
  (property "Value" "10u" (at 33.02 116.8399 0) (show_name no) (do_not_autoplace no) (effects (font (size 1.27 1.27)) (justify left)))
  (property "Footprint" "Capacitor_SMD:C_0603_1608Metric" (at 35.8648 119.38 0) (hide yes) (show_name no) (do_not_autoplace no) (effects (font (size 1.27 1.27))))
  (property "Datasheet" "" (at 36.83 115.57 0) (hide yes) (show_name no) (do_not_autoplace no) (effects (font (size 1.27 1.27))))
  (property "Description" "Unpolarized capacitor" (at 36.83 115.57 0) (hide yes) (show_name no) (do_not_autoplace no) (effects (font (size 1.27 1.27))))
  (pin "1")
  (pin "2"))
 (symbol
  (lib_id "power:+3V3")
  (at 71.12 35.56 0)
  (unit 1)
  (body_style 1)
  (exclude_from_sim no)
  (in_bom yes)
  (on_board yes)
  (in_pos_files yes)
  (dnp no)
  (fields_autoplaced yes)
  (property "Reference" "#PWR02" (at 71.12 39.37 0) (hide yes) (show_name no) (do_not_autoplace no) (effects (font (size 1.27 1.27))))
  (property "Value" "+3V3" (at 71.12 30.48 0) (show_name no) (do_not_autoplace no) (effects (font (size 1.27 1.27))))
  (property "Footprint" "" (at 71.12 35.56 0) (hide yes) (show_name no) (do_not_autoplace no) (effects (font (size 1.27 1.27))))
  (property "Datasheet" "" (at 71.12 35.56 0) (hide yes) (show_name no) (do_not_autoplace no) (effects (font (size 1.27 1.27))))
  (property "Description" "Power symbol creates a global label with name \"+3V3\"" (at 71.12 35.56 0) (hide yes) (show_name no) (do_not_autoplace no) (effects (font (size 1.27 1.27))))
  (pin "1"))
 (symbol
  (lib_id "Device:C")
  (at 147.32 60.96 0)
  (unit 1)
  (body_style 1)
  (exclude_from_sim no)
  (in_bom yes)
  (on_board yes)
  (in_pos_files yes)
  (dnp no)
  (property "Reference" "C8" (at 150.622 58.928 0) (show_name no) (do_not_autoplace no) (effects (font (size 1.27 1.27)) (justify left)))
  (property "Value" "1u" (at 151.13 62.2299 0) (show_name no) (do_not_autoplace no) (effects (font (size 1.27 1.27)) (justify left)))
  (property "Footprint" "Capacitor_SMD:C_0603_1608Metric" (at 148.2852 64.77 0) (hide yes) (show_name no) (do_not_autoplace no) (effects (font (size 1.27 1.27))))
  (property "Datasheet" "" (at 147.32 60.96 0) (hide yes) (show_name no) (do_not_autoplace no) (effects (font (size 1.27 1.27))))
  (property "Description" "Unpolarized capacitor" (at 147.32 60.96 0) (hide yes) (show_name no) (do_not_autoplace no) (effects (font (size 1.27 1.27))))
  (pin "1")
  (pin "2"))
 (symbol
  (lib_id "power:GND")
  (at 147.32 68.58 0)
  (unit 1)
  (body_style 1)
  (exclude_from_sim no)
  (in_bom yes)
  (on_board yes)
  (in_pos_files yes)
  (dnp no)
  (fields_autoplaced yes)
  (property "Reference" "#PWR033" (at 147.32 74.93 0) (hide yes) (show_name no) (do_not_autoplace no) (effects (font (size 1.27 1.27))))
  (property "Value" "GND" (at 147.32 73.66 0) (show_name no) (do_not_autoplace no) (effects (font (size 1.27 1.27))))
  (property "Footprint" "" (at 147.32 68.58 0) (hide yes) (show_name no) (do_not_autoplace no) (effects (font (size 1.27 1.27))))
  (property "Datasheet" "" (at 147.32 68.58 0) (hide yes) (show_name no) (do_not_autoplace no) (effects (font (size 1.27 1.27))))
  (property "Description" "Power symbol creates a global label with name \"GND\" , ground" (at 147.32 68.58 0) (hide yes) (show_name no) (do_not_autoplace no) (effects (font (size 1.27 1.27))))
  (pin "1"))
 (symbol
  (lib_id "RF_Module:ESP32-S3-WROOM-1")
  (at 71.12 68.58 0)
  (unit 1)
  (body_style 1)
  (exclude_from_sim no)
  (in_bom yes)
  (on_board yes)
  (in_pos_files yes)
  (dnp no)
  (fields_autoplaced yes)
  (property "Reference" "U1" (at 73.2633 38.1 0) (show_name no) (do_not_autoplace no) (effects (font (size 1.27 1.27)) (justify left)))
  (property "Value" "ESP32-S3-WROOM-1" (at 73.2633 40.64 0) (show_name no) (do_not_autoplace no) (effects (font (size 1.27 1.27)) (justify left)))
  (property "Footprint" "RF_Module:ESP32-S3-WROOM-1" (at 71.12 66.04 0) (hide yes) (show_name no) (do_not_autoplace no) (effects (font (size 1.27 1.27))))
  (property "Datasheet" "https://www.espressif.com/sites/default/files/documentation/esp32-s3-wroom-1_wroom-1u_datasheet_en.pdf" (at 71.12 68.58 0) (hide yes) (show_name no) (do_not_autoplace no) (effects (font (size 1.27 1.27))))
  (property "Description" "RF Module, ESP32-S3 SoC, Wi-Fi 802.11b/g/n, Bluetooth, BLE, 32-bit, 3.3V, onboard antenna, SMD" (at 71.12 68.58 0) (hide yes) (show_name no) (do_not_autoplace no) (effects (font (size 1.27 1.27))))
  (pin "32")
  (pin "34")
  (pin "23")
  (pin "25")
  (pin "36")
  (pin "11")
  (pin "29")
  (pin "30")
  (pin "41")
  (pin "13")
  (pin "14")
  (pin "37")
  (pin "10")
  (pin "28")
  (pin "31")
  (pin "33")
  (pin "35")
  (pin "26")
  (pin "16")
  (pin "24")
  (pin "40")
  (pin "12")
  (pin "39")
  (pin "21")
  (pin "8")
  (pin "38")
  (pin "9")
  (pin "4")
  (pin "3")
  (pin "18")
  (pin "20")
  (pin "6")
  (pin "7")
  (pin "22")
  (pin "17")
  (pin "19")
  (pin "2")
  (pin "1")
  (pin "27")
  (pin "5")
  (pin "15"))
 (symbol
  (lib_id "power:+3V3")
  (at 147.32 43.18 0)
  (unit 1)
  (body_style 1)
  (exclude_from_sim no)
  (in_bom yes)
  (on_board yes)
  (in_pos_files yes)
  (dnp no)
  (fields_autoplaced yes)
  (property "Reference" "#PWR034" (at 147.32 46.99 0) (hide yes) (show_name no) (do_not_autoplace no) (effects (font (size 1.27 1.27))))
  (property "Value" "+3V3" (at 147.32 38.1 0) (show_name no) (do_not_autoplace no) (effects (font (size 1.27 1.27))))
  (property "Footprint" "" (at 147.32 43.18 0) (hide yes) (show_name no) (do_not_autoplace no) (effects (font (size 1.27 1.27))))
  (property "Datasheet" "" (at 147.32 43.18 0) (hide yes) (show_name no) (do_not_autoplace no) (effects (font (size 1.27 1.27))))
  (property "Description" "Power symbol creates a global label with name \"+3V3\"" (at 147.32 43.18 0) (hide yes) (show_name no) (do_not_autoplace no) (effects (font (size 1.27 1.27))))
  (pin "1"))
 (symbol
  (lib_id "power:+3V3")
  (at 36.83 109.22 0)
  (unit 1)
  (body_style 1)
  (exclude_from_sim no)
  (in_bom yes)
  (on_board yes)
  (in_pos_files yes)
  (dnp no)
  (fields_autoplaced yes)
  (property "Reference" "#PWR0115" (at 36.83 113.03 0) (hide yes) (show_name no) (do_not_autoplace no) (effects (font (size 1.27 1.27))))
  (property "Value" "+3V3" (at 36.83 104.14 0) (show_name no) (do_not_autoplace no) (effects (font (size 1.27 1.27))))
  (property "Footprint" "" (at 36.83 109.22 0) (hide yes) (show_name no) (do_not_autoplace no) (effects (font (size 1.27 1.27))))
  (property "Datasheet" "" (at 36.83 109.22 0) (hide yes) (show_name no) (do_not_autoplace no) (effects (font (size 1.27 1.27))))
  (property "Description" "Power symbol creates a global label with name \"+3V3\"" (at 36.83 109.22 0) (hide yes) (show_name no) (do_not_autoplace no) (effects (font (size 1.27 1.27))))
  (pin "1")))
